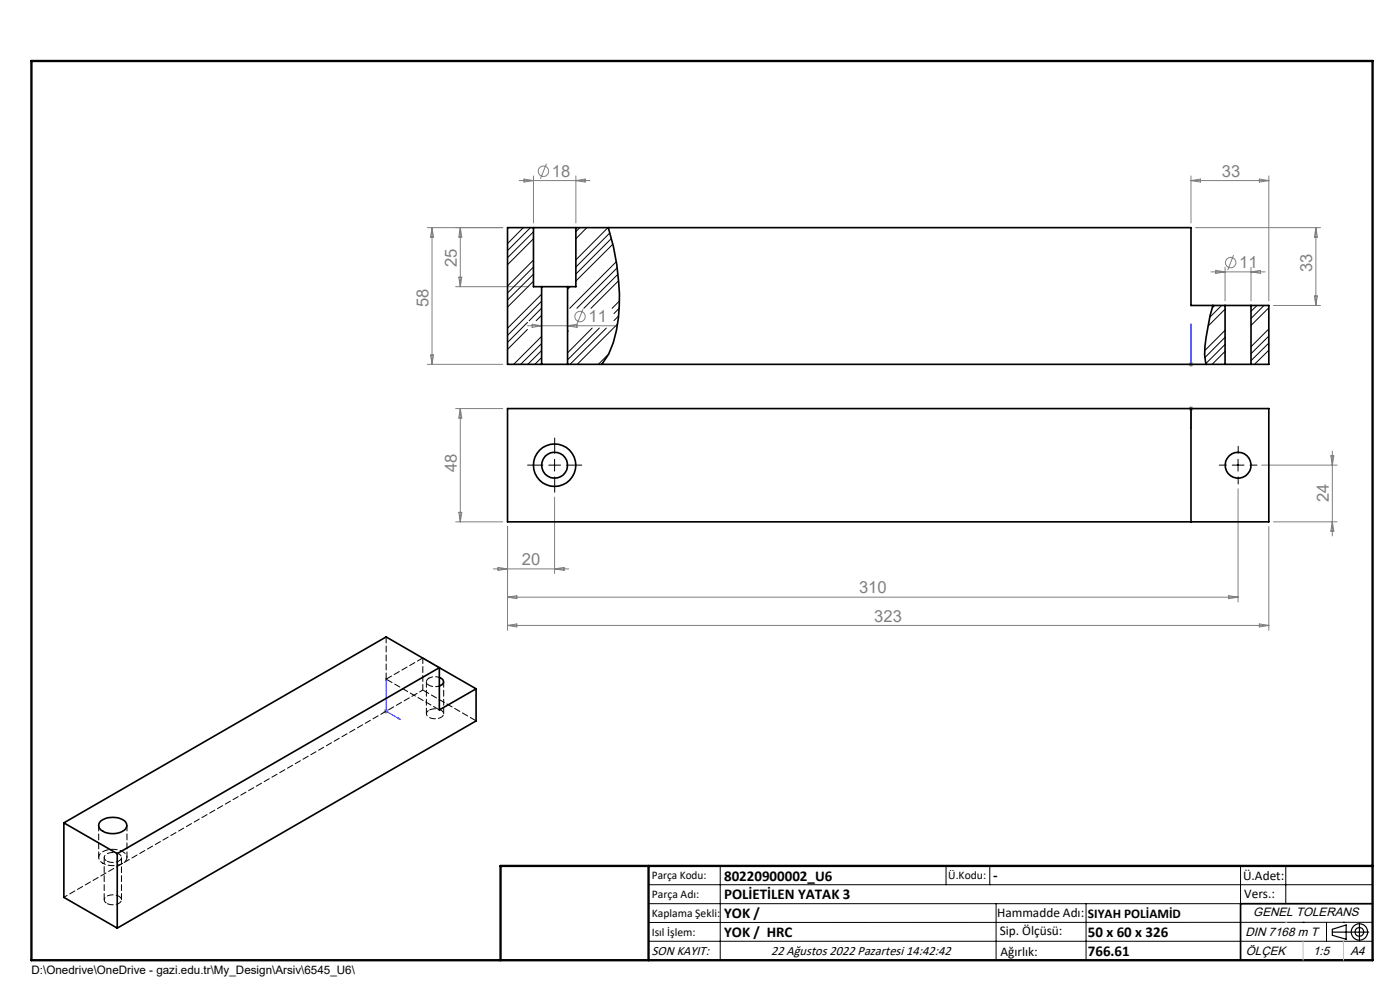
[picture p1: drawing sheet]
<svg xmlns="http://www.w3.org/2000/svg" width="297mm" height="210mm" viewBox="0 0 297 210" stroke-linecap="round" stroke-linejoin="round" font-family="sans-serif">
<g fill="none" stroke="#808080" stroke-width=".21">
<path d="M110.1 38.3h15.1M111.2 38l2 .3-2 .3zM113.2 37.3v10M115.9 34.7l-1.2 3.2M122.2 37.3v10M122.2 38.3l1.9-.3v.6zM252.7 37.3v10M252.7 38.3h16.5M252.7 38.3l2-.3v.6zM267.2 38l2 .3-2 .3zM269.2 37.3v26.5M90.7 48.3h15.9"/>
<path d="M91.7 48.3l.3 2h-.7zM91.7 48.3v29M97.3 58.8h.7l-.4 2zM97.6 48.3v12.5M97.6 48.3l.4 2h-.7zM253.6 48.3h26.5M256.9 57.7h11.5M257.9 57.4l2 .3-2 .3zM259.9 56.7v7.1M261.7 54.1l-1.2 3.2M265.4 56.7v7.1M265.4 57.7l2-.3v.6z"/>
<path d="M279.2 48.3l.3 2h-.7zM279.2 48.3v16.5M90.7 77.3h15.9M91.3 75.3h.7l-.3 2zM96.7 60.8h15.4M111.9 69.1h18.5M112.9 68.8l2 .3-2 .4zM120.4 69.1l2-.3v.7zM123.7 65.6l-1.3 3.1M252.2 77.3h1M252.3 76.9l.7 .7M252.7 76.8v1"/>
<path d="M253 76.9l-.7 .7M270.2 64.8h9.9M278.8 62.8h.7l-.3 2zM96.7 86.7h9.9M97.6 86.7v24M97.6 86.7l.4 2h-.7zM252.2 86.7h1M252.3 86.3l.7 .7M252.7 86.2v1M253 86.3l-.7 .7M267.7 98.7h16M282.3 96.7h.7l-.4 2z"/>
<path d="M282.6 95.7v18M96.7 110.7h9.9M97.3 108.7h.7l-.4 2zM107.7 111.7v22M117.7 105.4v16.3M262.6 103.7v24M269.2 111.7v22M270.2 110.7h13.5M282.6 110.7l.4 2h-.7zM104.7 120.7h16M105.7 120.4l2 .3-2 .3zM107.7 132.7h161.5"/>
<path d="M107.7 132.7l1.9-.3v.6zM107.7 126.7l1.9-.3v.6zM107.7 126.7h154.9M117.7 120.7l2-.3v.6zM260.7 126.4l1.9 .3-1.9 .3zM267.2 132.4l2 .3-2 .3zM81.4 150.9h1M81.6 150.5l.7 .7M81.9 150.4v1M82.3 150.5l-.7 .7"/>
<circle cx="115.3" cy="36.3" r="1.1"/>
<circle cx="261.1" cy="55.7" r="1.11"/>
<circle cx="123" cy="67.2" r="1.09"/>
</g>
<g fill="none" stroke="#000" stroke-width=".25">
<path d="M282.6 197.7h7.8M282.6 197.1l3-.9v3l-3-.8zM288.4 195.8v3.8M106.2 203.7h185"/>
<circle cx="288.4" cy="197.7" r="1.74"/>
<circle cx="288.4" cy="197.7" r=".93"/>
</g>
<path d="M252.7 77.2v.2zM252.7 68.7v.4v-.4M252.7 77.3h.1M252.7 68.7v8.6M252.7 91v-.5v.5M252.7 86.6v.2zM252.7 86.7h.1M252.7 86.7v4.3M81.9 143.9v7l3 1.7M81.9 143.9l.1 .4-.2-.1zM84.6 152.4l.3 .2-.3-.1z" fill="none" stroke="#00f" stroke-width=".21"/>
<path d="M115.2 98.7h-3.3M117.7 96.2v-3.3M120.2 98.7h3.2M260.2 98.7h-1.5M262.7 96.2v-1.5M265.2 98.7h1.5M117.7 101.2v3.2M262.7 101.2v1.5" fill="none" stroke="#000" stroke-width=".21" stroke-dasharray="15.2 1.3 1.3 1.3"/>
<g fill="none" stroke="#000" stroke-width=".21">
<path d="M116.4 98.7h2.5M117.7 97.4v2.5M261.4 98.7h2.5M262.6 97.4v2.5M137.6 187.7h153.6M137.6 191.7h153.6M137.6 199.7h153.6M152.8 183.7v20M200.7 183.7v4M210 183.7v4M211.3 191.7v12M230.4 191.7v12"/>
<path d="M263.2 183.7v20M272.8 183.7v8M276.4 195.6h.1M281.4 195.6v4.1M285 195.6h.1M291.2 195.6l-153.6 .1"/>
</g>
<path d="M291.2 191.7h-28v12" fill="none" stroke="#000" stroke-width=".35"/>
<path d="M6.7 12.9h284.5v190.8h-284.5zM137.6 183.7v20M291.2 183.7h-185v20" fill="none" stroke="#000" stroke-width=".5"/>
<path d="M276.4 199.7v4M285 199.7v4" fill="none" stroke="#c0c0c0" stroke-width=".21"/>
<path d="M272.8 195.6h.1" fill="none" stroke="#c0c0c0" stroke-width=".25"/>
<g fill="#00f">
<path d="M252.7 77.2v.2zM252.7 68.7v.4z"/>
<path d="M252.7 90.5v.5zM252.7 86.6v.2z"/>
<path d="M84.6 152.4l.3 .2-.3-.1zM81.9 143.9l.1 .4-.2-.1z"/>
</g>
<g fill="none" stroke="#000" stroke-width=".21">
<path d="M111 48.3l-3.3 3.4M112.5 48.3l-4.8 4.9M113.2 55.2l-5.5 5.5M113.2 56.6l-5.5 5.6M113.2 49.2l-5.5 5.5M113.2 58.2l-5.5 5.4M113.2 50.7l-5.5 5.5M113.2 59.6l-5.5 5.5M123 48.3l-.8 .8M124.5 48.3l-2.3 2.4M129 48.3l-6.8 6.8M129.4 49.4l-7.2 7.2"/>
<path d="M129.7 50.6l-7.5 7.5M130 51.8l-7.8 7.8M130.7 55.5l-9.8 9.9M130.9 56.8l-8.5 8.6M131.1 58.2l-7.2 7.2M131.2 59.5l-5.8 5.9M111.9 69.9l-4.2 4.2M111.9 68.4l-4.2 4.2M114.9 62.4l-7.2 7.2M114.9 71.4l-5.9 5.9M114.9 63.9l-7.2 7.2M114.9 72.9l-4.4 4.4"/>
<path d="M114.9 65.4l-2.6 2.6M114.9 74.4l-2.9 2.9M114.9 66.9l-1.2 1.1M114.9 75.8l-1.4 1.5M120.6 70.2l-.2 .2M121 60.8l-.6 .6M125.6 69.6l-5.2 5.3M127.1 69.6l-6.7 6.7M128.6 69.6l-7.7 7.7M129.1 75.1l-2.2 2.2M130.1 69.6l-7.7 7.7M131 68.7l-.8 .8"/>
<path d="M131.2 67l-1 1M131.3 65.4l-1.1 1.1M131.4 63.8l-1.5 1.6M257.7 64.8l-.6 .6M259.2 64.8l-2.6 2.5M259.9 70.1l-4.3 4.3M259.9 71.5l-4.3 4.4M259.9 73.1l-4.1 4M259.9 65.6l-3.6 3.6M259.9 74.5l-2.8 2.8M266.7 64.8l-1.3 1.2M268.1 64.8l-2.7 2.7"/>
<path d="M269.2 69.8l-3.8 3.7M269.2 71.3l-3.8 3.7M269.2 72.8l-3.8 3.7M269.2 65.3l-3.8 3.7M269.2 74.3l-3.1 3"/>
</g>
<g fill="none" stroke="#000" stroke-width=".35">
<path d="M113.2 48.3h9M113.2 48.3h-5.5v29h7.2M113.2 48.3v12.5h1.7M122.2 48.3h130.5v16.5h7.2M122.2 48.3v12.5h-1.8M129 48.3a46.7 46.7 0 0 1 1.8 21.8l-.7 2.6-1 2.4-1.4 2.2M114.9 60.8h5.5M114.9 77.3h5.5M114.9 60.8v16.5M120.4 77.3h139.5M120.4 60.8v16.5M257.3 64.8l-.6 2.1a44 44 0 0 0-1.1 8.3l.3 2.1"/>
<path d="M259.9 77.3h5.5M259.9 64.8h5.5M259.9 64.8v12.5M265.4 64.8h3.8v12.5h-3.8M265.4 64.8v12.5M107.7 86.7h161.5v24h-161.5zM252.7 86.7v24M93.2 143.7a.92 .92 0 0 1 .9 .9 .92 .92 0 0 1-.9 .9M93.2 141.6l-68.3 39.5M93.2 141.6v9l7.8-4.5M93.2 141.6l-11.3-6.5-68.4 39.4M93.2 141.6l7.8 4.5"/>
<path d="M101 146.1v6.8l-76.1 44M13.5 174.5l11.4 6.6M13.5 174.5v15.9l11.4 6.5M21.4 174.1a4.4 4.4 0 0 1 5.3 .3 1.28 1.28 0 0 1-.7 1.9 4.2 4.2 0 0 1-4.9-.6 1.16 1.16 0 0 1 .3-1.6zM24.9 181.1v15.8"/>
<circle cx="117.7" cy="98.7" r="2.76"/>
<circle cx="117.7" cy="98.7" r="4.5"/>
<circle cx="262.6" cy="98.7" r="2.74"/>
</g>
<path d="M21.8 183.1a4.3 4.3 0 0 0 4.9-.6 1.39 1.39 0 0 0-1.1-2.1 4.3 4.3 0 0 0-4.4 .8 1.26 1.26 0 0 0 .6 1.9" fill="none" stroke="#000" stroke-width=".21" stroke-dasharray="1.3 .6" stroke-dashoffset=".7"/>
<path d="M81.9 144.1l11.3 6.5M89.7 146.4l11.3 6.5M91 150.7a.84 .84 0 0 0-.5 .9 .84 .84 0 0 0 .8 .7 2.29 2.29 0 0 0 2.8-.7 1.26 1.26 0 0 0-1.4-1.2h-.9l-.8 .3M22.6 182.6a2.56 2.56 0 0 0 3.1-.4 .99 .99 0 0 0-1-1.3 1.93 1.93 0 0 0-2.6 1l.5 .7M22.6 191.6a2.56 2.56 0 0 0 3.1-.4 .99 .99 0 0 0-1-1.3 1.93 1.93 0 0 0-2.6 1l.5 .7" fill="none" stroke="#000" stroke-width=".21" stroke-dasharray="1.3 .6" stroke-dashoffset="-.2"/>
<path d="M89.7 139.6l3.5 2M13.6 190.3l76.1-43.9" fill="none" stroke="#000" stroke-width=".21" stroke-dasharray="1.3 .6" stroke-dashoffset=".5"/>
<path d="M81.9 135.1v9M89.7 139.6l-7.8 4.5M22.1 181.9v9M25.8 190.9v-9" fill="none" stroke="#000" stroke-width=".21" stroke-dasharray="1.3 .6"/>
<path d="M91 143.9a.84 .84 0 0 0-.5 .9 .84 .84 0 0 0 .8 .7l.8 .2 1.1-.2M93.2 143.7l-1-.2-1.2 .4" fill="none" stroke="#000" stroke-width=".21" stroke-dasharray="1.3 .6" stroke-dashoffset=".4"/>
<path d="M89.7 146.4v-6.8M90.5 144.6v6.8M94.1 151.4v-6.8M20.9 175.1v6.8M26.9 181.9v-6.8" fill="none" stroke="#000" stroke-width=".21" stroke-dasharray="1.3 .6" stroke-dashoffset=".1"/>
<g font-size="3.5" fill="#808080">
<text x="117.1" y="37.5">18</text>
<text x="259.2" y="37.5">33</text>
<text x="96.9" y="56.7" transform="rotate(-90 96.9 56.7)">25</text>
<text x="262.9" y="56.9">11</text>
<text x="278.4" y="57.7" transform="rotate(-90 278.4 57.7)">33</text>
<text x="90.9" y="65.2" transform="rotate(-90 90.9 65.2)">58</text>
<text x="124.8" y="68.3">11</text>
<text x="96.9" y="100.2" transform="rotate(-90 96.9 100.2)">48</text>
<text x="281.9" y="106.5" transform="rotate(-90 281.9 106.5)">24</text>
<text x="110.7" y="119.9">20</text>
<text x="182.2" y="125.9">310</text>
<text x="185.5" y="131.9">323</text>
</g>
<g font-size="3.2">
<text x="153.6" y="186.8">80220900002_U6</text>
<text x="153.6" y="190.8">POLİETİLEN YATAK 3</text>
<text x="210.7" y="186.6">-</text>
<text x="153.6" y="194.8">YOK /</text>
<text x="153.6" y="198.8">YOK / HRC</text>
<text x="230.8" y="198.7">50 x 60 x 326</text>
<text x="230.8" y="202.8">766.61</text>
</g>
<g font-size="2.8">
<text x="263.7" y="186.7">Ü.Adet:</text>
<text x="263.9" y="190.5">Vers.:</text>
<text x="211.5" y="194.5">Hammadde Adı:</text>
<text x="230.8" y="194.7">SIYAH POLİAMİD</text>
<text x="138.3" y="202.6">SON KAYIT:</text>
<text x="163.6" y="202.6">22 Ağustos 2022 Pazartesi 14:42:42</text>
<text x="212.1" y="198.4">Sip. Ölçüsü:</text>
<text x="212.2" y="202.7">Ağırlık:</text>
</g>
<g font-size="2.6">
<text x="265.9" y="194.4">GENEL TOLERANS</text>
<text x="264.2" y="198.5">DIN 7168 m T</text>
<text x="264.3" y="202.6">ÖLÇEK</text>
<text x="278.5" y="202.6">1:5</text>
<text x="286.5" y="202.6">A4</text>
</g>
<g font-size="2.5">
<text x="138.3" y="186.4">Parça Kodu:</text>
<text x="138.3" y="190.5">Parça Adı:</text>
<text x="201.2" y="186.5">Ü.Kodu:</text>
<text x="138.3" y="194.5">Kaplama Şekli:</text>
<text x="138.3" y="198.6">Isıl İşlem:</text>
<text x="6.7" y="206.7">D:\Onedrive\OneDrive - gazi.edu.tr\My_Design\Arsiv\6545_U6\</text>
</g>
</svg>
